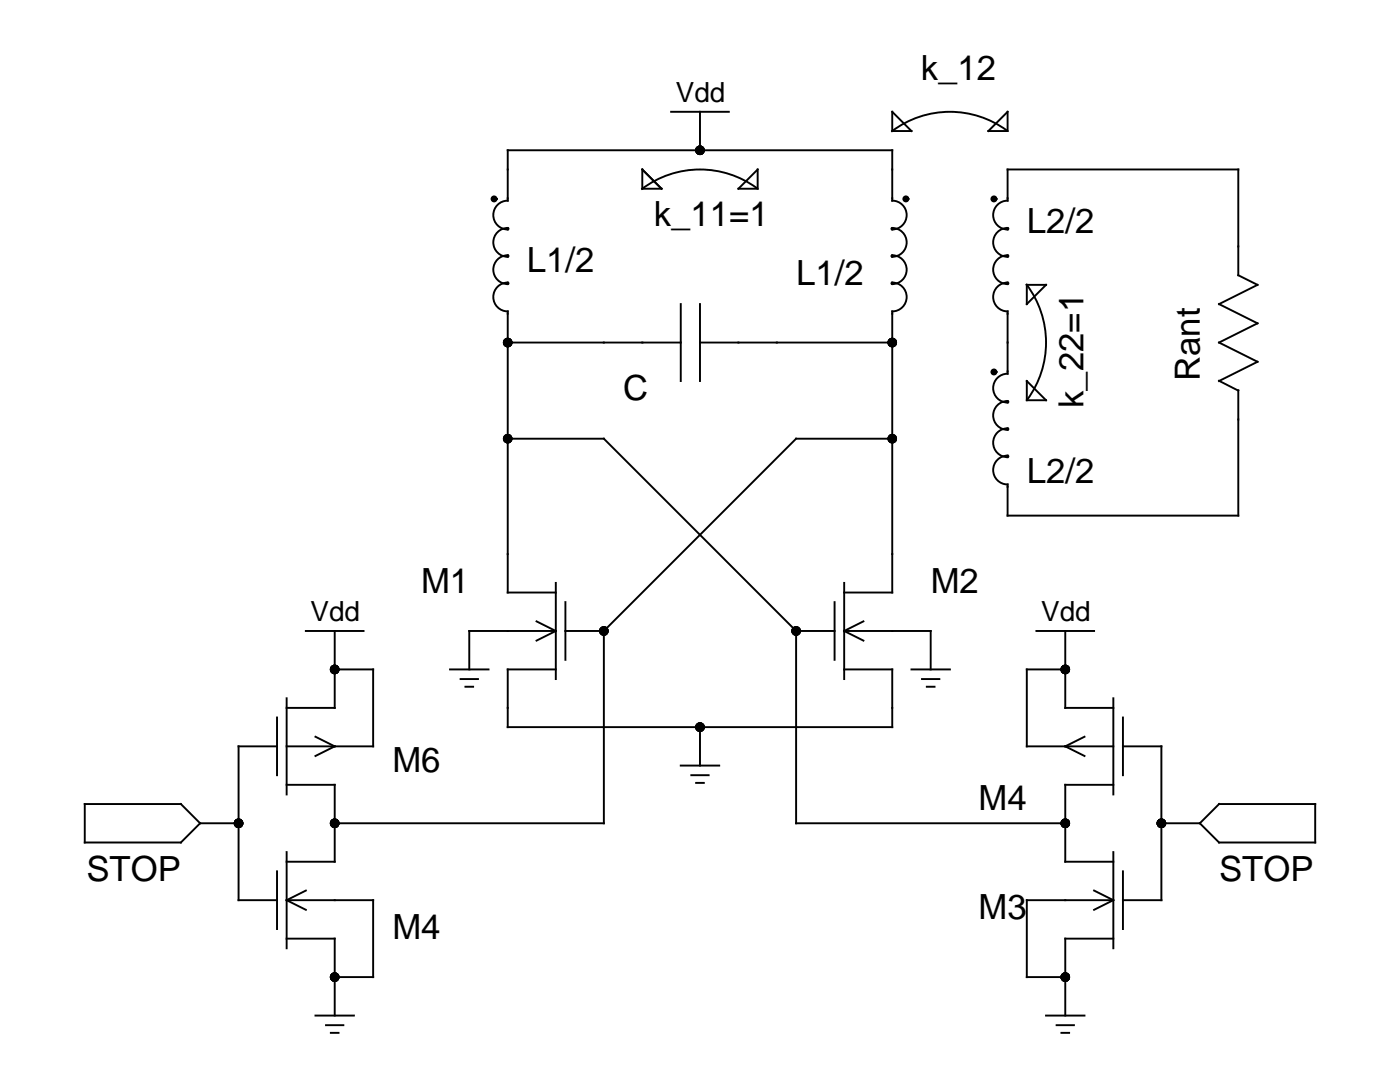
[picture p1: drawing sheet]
<svg xmlns="http://www.w3.org/2000/svg" width="279mm" height="216mm" viewBox="0 0 279 216" stroke-linecap="round" stroke-linejoin="round" font-family="sans-serif">
<g fill="none" stroke="#000" stroke-width=".38">
<path d="M128.2 33.8l3.8 3.9h-3.8zM133.9 22.3h11.6M139.7 22.3v7.7M151 37.5a19.2 19.2 0 0 0-22.8 .2M151.2 33.8v3.9h-3.8zM178.1 22.3l3.8 3.8h-3.8zM197.2 26.1l3.9-3.8v3.8zM200.9 26a19.2 19.2 0 0 0-22.9 .2M204.9 56.8a19.2 19.2 0 0 1 .2 22.8M204.9 56.8h3.9l-3.9 3.9zM101.3 68.4h34.6M135.9 60.7v15.3"/>
<path d="M139.7 68.4h38.4M139.7 60.7v15.3M204.9 76l3.9 3.9h-3.9zM243.3 76l7.7-3.8-7.7-3.8 7.7-3.9-7.7-3.8 7.7-3.9-3.9-1.9v-21.1h-46v6.2a2.86 2.86 0 0 0-2.9 2.9 2.86 2.86 0 0 0 3 2.8v-.2a2.84 2.84 0 0 0-3 2.9 2.84 2.84 0 0 0 3 2.8v-.2a2.84 2.84 0 0 0-3 2.8 2.84 2.84 0 0 0 3 2.8v-.2a2.86 2.86 0 0 0-3 2.8 2.86 2.86 0 0 0 2.9 2.9v12.5a2.86 2.86 0 0 0-2.9 2.9 2.86 2.86 0 0 0 3 2.8v-.2a2.84 2.84 0 0 0-3 2.8 2.84 2.84 0 0 0 3 2.8v-.2a2.84 2.84 0 0 0-3 2.8 2.84 2.84 0 0 0 3 2.9v-.2a2.86 2.86 0 0 0-3 2.8 2.86 2.86 0 0 0 2.9 2.9v6.2h46v-25M243.3 76l3.8 1.9M101.3 87.5h19.2l38.4 38.4M178.1 87.5h-19.2l-38.4 38.4M110.9 118.2h-9.6v-56.1a2.86 2.86 0 0 1-2.8-2.9 2.86 2.86 0 0 1 2.9-2.8v.2a2.84 2.84 0 0 1-3-2.8 2.84 2.84 0 0 1 3-2.8v.2a2.84 2.84 0 0 1-3-2.8 2.84 2.84 0 0 1 3-2.9v.2a2.86 2.86 0 0 1-3-2.8 2.86 2.86 0 0 1 2.9-2.9v-10h76.8v10a2.86 2.86 0 0 1 2.8 2.9 2.86 2.86 0 0 1-2.9 2.8v-.2a2.84 2.84 0 0 1 2.9 2.9 2.84 2.84 0 0 1-2.9 2.8v-.2a2.84 2.84 0 0 1 2.9 2.8 2.84 2.84 0 0 1-2.9 2.8v-.2a2.86 2.86 0 0 1 2.9 2.8 2.86 2.86 0 0 1-2.8 2.9v56.1h-9.6M110.9 116.3v19.2M168.5 116.3v19.2M57.2 139.3v19.2M61 125.9h11.6"/>
<path d="M66.8 133.6h7.7v15.3h-17.3M66.8 125.9v15.4h-9.6M89.8 133.6h7.7M91.9 135.5h3.5M92.9 137h1.5M107.1 124l3.8 1.9M110.9 133.6h-9.6v11.5h76.8v-11.5h-9.6M110.9 125.9h-17.2v7.7M110.9 125.9l-3.8 1.9M112.8 125.9h7.7M112.8 120.2v11.5M120.5 125.9v38.4h-53.7"/>
<path d="M158.9 125.9h7.7M158.9 125.9v38.4h53.7M166.6 120.2v11.5M168.5 125.9h17.2v7.7M168.5 125.9l3.8 1.9M172.3 124l-3.8 1.9M181.9 133.6h7.7M184 135.5h3.5M185 137h1.5M206.8 125.9h11.6M212.6 133.6h-7.7v15.3h17.3M212.6 125.9v15.4h9.6"/>
<path d="M222.2 139.3v19.2M55.3 148.9h-7.7v30.7h7.7M55.3 143.2v11.5M57.2 156.6h9.6v15.3h-9.6M63 147l3.8 1.9-3.8 1.9M135.9 152.8h7.6M138 154.7h3.4M138.9 156.2h1.6M139.7 145.1v7.7M216.4 147l-3.8 1.9 3.8 1.9M222.2 156.6h-9.6v15.3h9.6M224.1 143.2v11.5"/>
<path d="M224.1 148.9h7.7v30.7h-7.7M16.9 160.4h19.2l3.8 3.9-3.8 3.8h-19.2zM39.9 164.3h7.7M55.3 173.9v11.5M57.2 179.6h17.3v15.4h-7.7M57.2 170v19.2M57.2 179.6l3.8 1.9M61 177.7l-3.8 1.9M218.4 177.7l3.8 1.9M222.2 179.6h-17.3v15.4h7.7M222.2 170v19.2M222.2 179.6l-3.8 1.9"/>
<path d="M224.1 173.9v11.5M231.8 164.3h7.7M243.3 160.4h19.2v7.7h-19.2l-3.8-3.8zM57.2 187.3h9.6v15.3M222.2 187.3h-9.6v15.3M63 202.6h7.6M65.1 204.6h3.4M66 206.1h1.6M208.8 202.6h7.6M210.9 204.6h3.4M211.8 206.1h1.6"/>
<circle cx="98.6" cy="39.7" r=".5"/>
<circle cx="180.8" cy="39.7" r=".5"/>
<circle cx="198.4" cy="39.7" r=".5"/>
<circle cx="198.4" cy="74.2" r=".5"/>
</g>
<g fill="#000">
<circle cx="98.6" cy="39.7" r=".5"/>
<circle cx="139.7" cy="30" r=".96"/>
<circle cx="180.8" cy="39.7" r=".5"/>
<circle cx="198.4" cy="39.7" r=".5"/>
<circle cx="101.3" cy="68.4" r=".96"/>
<circle cx="178.1" cy="68.4" r=".96"/>
<circle cx="198.4" cy="74.2" r=".5"/>
<circle cx="101.3" cy="87.5" r=".96"/>
<circle cx="178.1" cy="87.5" r=".96"/>
<circle cx="66.8" cy="133.6" r=".96"/>
<circle cx="120.5" cy="125.9" r=".96"/>
<circle cx="158.9" cy="125.9" r=".96"/>
<circle cx="212.6" cy="133.6" r=".96"/>
<circle cx="139.7" cy="145.1" r=".96"/>
<circle cx="47.6" cy="164.3" r=".96"/>
<circle cx="66.8" cy="164.3" r=".96"/>
<circle cx="212.6" cy="164.3" r=".96"/>
<circle cx="231.8" cy="164.3" r=".96"/>
<circle cx="66.8" cy="195" r=".96"/>
<circle cx="212.6" cy="195" r=".96"/>
</g>
<g font-size="6.9">
<text x="183.8" y="16.1">k_12</text>
<text x="130.5" y="45.1">k_11=1</text>
<text x="204.9" y="46.5">L2/2</text>
<text x="105.2" y="54.2">L1/2</text>
<text x="158.9" y="56.8">L1/2</text>
<text x="239.5" y="76" transform="rotate(-90 239.5 76)">Rant</text>
<text x="124.3" y="79.9">C</text>
<text x="216.2" y="81.4" transform="rotate(-90 216.2 81.4)">k_22=1</text>
<text x="204.9" y="96.4">L2/2</text>
<text x="84" y="118.2">M1</text>
<text x="185.7" y="118.2">M2</text>
<text x="78.3" y="154">M6</text>
<text x="195.3" y="161.6">M4</text>
<text x="17.2" y="175.8">STOP</text>
<text x="243.3" y="175.8">STOP</text>
<text x="195.3" y="183.5">M3</text>
<text x="78.3" y="187.3">M4</text>
</g>
<g font-size="5.5">
<text x="134.9" y="20.4">Vdd</text>
<text x="62" y="124">Vdd</text>
<text x="207.8" y="124">Vdd</text>
</g>
</svg>
